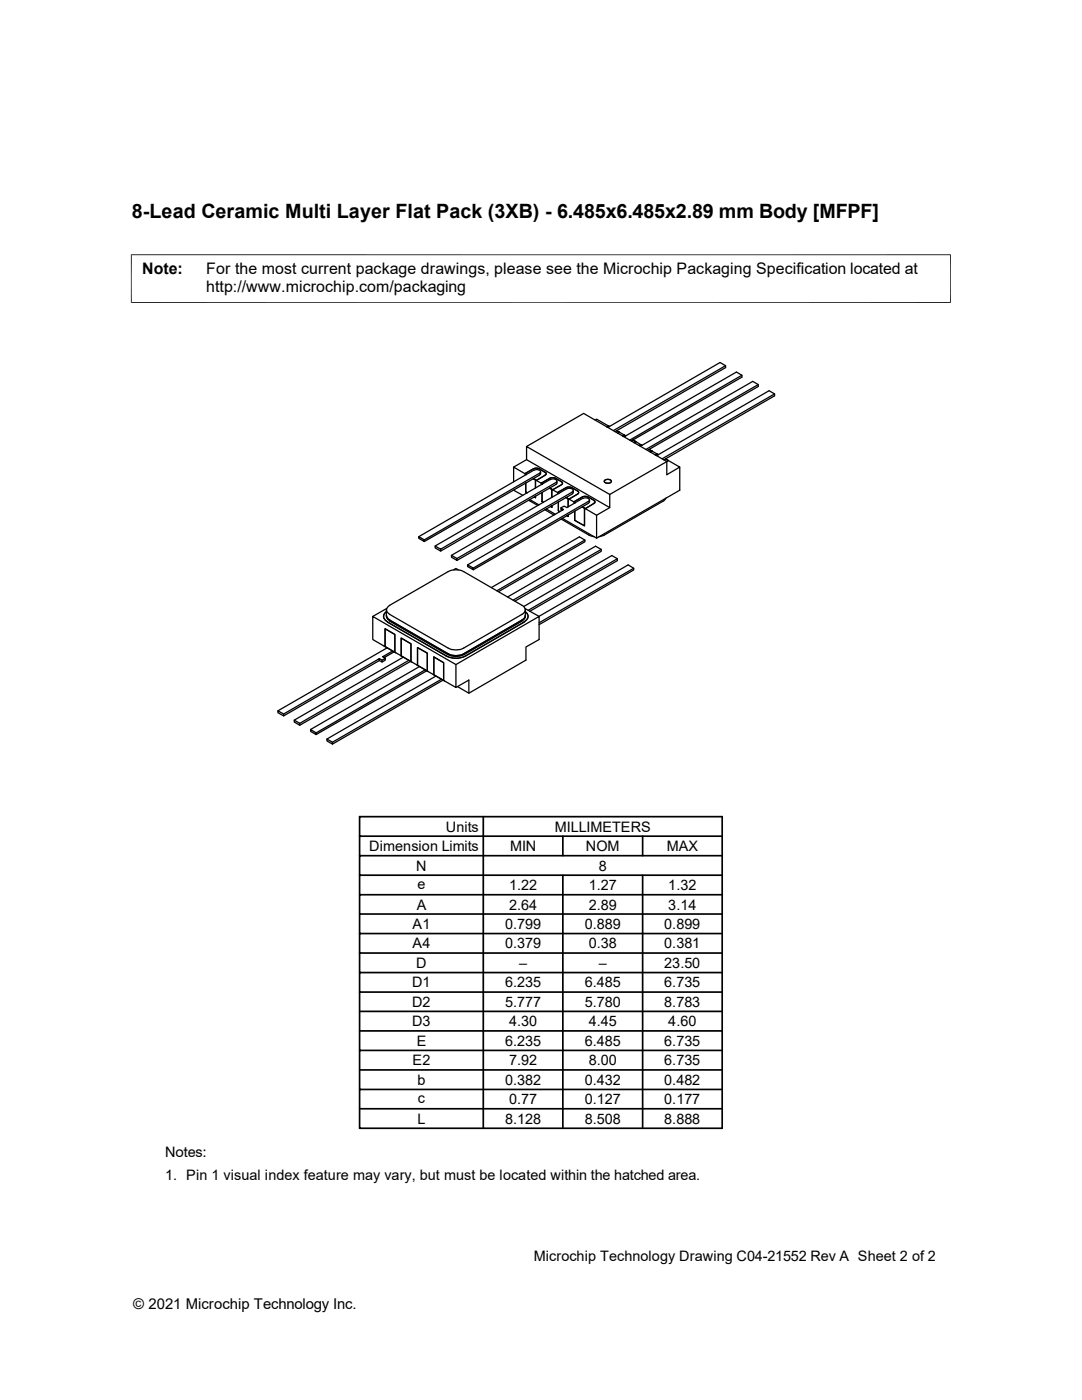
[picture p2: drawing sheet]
<svg xmlns="http://www.w3.org/2000/svg" width="216mm" height="279mm" viewBox="0 0 216 279" stroke-linecap="round" stroke-linejoin="round" font-family="sans-serif">
<g fill="none" stroke="#000" stroke-width=".25">
<path d="M144.8 73l-22.4 12.9M148 74.9l-22.4 12.9M151.3 76.8l-22.4 12.9M154.6 78.6l-22.5 13M102.5 97.8l1.8 1M104.7 94.5l-2.2-1.3v3M104.7 94.5l.2 .2M104.9 94.7h.1M104.9 96.4v1.8l.3 .1M105.1 89.1l16.6 9.6v2.6l-16.6-9.6zM105.1 89.1l11.4-6.6 16.6 9.6v2.6l2.5-1.5-2.3-1.3M105.1 91.7l-2.6 1.5"/>
<path d="M105.5 99.8l1.8 1.1M105.7 99.7l1.8 1.1M106.5 93.6l.3-.2 .7 .1 1.4 .8 .1 .2-.2 .3M106.5 93.5l-1.8 1 .3 .2h-.1M106.5 93.5l-1.8 1M106.8 95.8l1.2 .6M106.8 99v.3l-.2-.1M106.8 95.8v1.6M107.7 94.8l-23 13.3M107.9 94.1v.5l-.2 .2M108 96.4l1.8-1-1.8 1 .2 .2zM108.2 98.3v1.8l.2 .1"/>
<path d="M108.2 96.5v.1M108.8 94.8l-1.8 1.1-.6-.4 .4 .3M109.8 95.5l.3-.2 .7 .2M109.8 95.7a.85 .85 0 0 1 1.3 .4l-23.2 13.5v.4l-1.1-.7v-.3l1.1 .6M109.8 95.7l-23 13.3M110.1 97.7l1.3 .7v.1M110.1 97.7v1.6M110.8 95.4l1.3 .7M111.1 96l-.1 .6-23.1 13.4M111.3 98.3l1.7-1-1.7 1 .2 .2M111.4 98.4l.1 .1zM112.1 96.2l.2 .2-.2 .3"/>
<path d="M112.1 96.7l-1.8 1-.6-.3 .4 .3M112.9 99.3l.5 .2v1.6v-1.6M112.9 99.3l.5 .2M113 97.3l.4-.1 .6 .1M113 97.6l-22.9 13.2M113.1 97.6a.85 .85 0 0 1 1.3 .4l-.2 .2M113.4 99.5l1.1 .7M114 97.3l1.4 .8v.4l-1.9 1.1-.6-.3M114.2 98.2l-23 13.3v.3l-1.1-.6v-.4l1.1 .7M114.4 97.9l-.1 .6-23.1 13.3M116.2 99.2l.4-.1 .7 .1M116.3 99.4l-3.2 1.9-.5-.3-.7 .3"/>
<path d="M116.3 99.5a.85 .85 0 0 1 1.3 .4l-23.2 13.5M117.3 99.1l1.2 .8M117.6 99.8v.3M118.5 99.9l.2 .3-.2 .2M118.7 83.8l.3-.1 2.3 1.3M120.6 95.9a.91 .91 0 0 1 1.4 .2 .86 .86 0 0 1-1.4 0zM121.3 85.3l22.4-13 1.1 .7v.4l-22.1 12.7M121.3 85l-.3 .2 .3-.2 .3 .1-.1-.1M121.3 85h.2M121.5 85l.1 .1M123 85.9l.6 .4zM123.6 86.3l-.3 .2"/>
<path d="M123.6 86.3l1 .5M124.2 87l.4-.2 .2 .2-.2-.2zM124.5 87.2l22.4-12.9 1.1 .6v.4l-22.1 12.7M126.3 87.8l.6 .3M126.7 88.1l-.4-.3 .6 .3M126.9 88.1l-.4 .2M126.9 88.1l.9 .6M127.8 89.1l22.4-13 1.1 .7v.3l-22.1 12.8M127.8 88.7l-.3 .2 .3-.2 .3 .2M127.8 88.7l.2 .1M128.1 88.9h.1M129.5 89.7l.6 .3z"/>
<path d="M130.1 90l-.3 .2M130.1 90l1 .6M131 90.9l22.5-12.9 1.1 .6v.4l-22.1 12.8M131.3 90.7l.1 .1zM131.3 90.7l-.2-.1-.3 .2 .3-.2 .3 .2M132.8 91.6l.5 .3zM132.9 99.4l-.4 .5-11.9 6.9-1.1 .3M133.3 91.9l-11.6 6.8M135.6 93.2v4.6l-16.6 9.6M83.6 107.1l1.1 .6v.4l-1.1-.7zM83.6 107.1l23-13.2a.85 .85 0 0 1 1.3 .3l-23.2 13.5M90.5 113.7l.5-.2 .4 .2"/>
<path d="M93.3 112.7l1.1 .7v.3l-1.1-.6zM98 117.3l17.6-10.2 1.1 .7v.3l-17.2 10M101.3 119.1l17.5-10.1 1.2 .6v.4l-17.3 10M108.7 101.7l1.8 1.1M109 101.6l1.8 1M110.1 100.9v.3l-.2-.2M111.4 100.2v1.7l.3 .2M112 103.6l5.5 3.2 1.1 .3M112.1 101.9l-.2-.2v-.4l.5 .4-19.1 11M112.2 103.5l6.8 3.9M113.1 102.9l.3 .2v-.3v.3zM114.5 100.2l1.7-1.1-1.7 1.1 .3 .1"/>
<path d="M114.5 100.2l.2 .2M114.8 100.3h.1M114.7 102v1.8M116.2 101.1l.4 .3M116.6 101.4v3.5l-1.9-1.1M116.6 101.4l.2 .1M116.7 107.8l-17.6 10.1M116.8 101.5l-.6-.3 .4 .2v3.5l-1.9-1.1M116.8 101.5l2.2 1.3v4.6M117.4 100.5l-23 13.2M117.6 100.1l-.2 .3M118.5 100.5l-1.7 1"/>
<path d="M120 109.6l-17.6 10.2M121.7 101.3l-2.7 1.5M123.2 111.5l-17.8 10.3M126.4 113.4l-18.8 10.9M75.7 131.4l.5 .3v.4l-.5-.3M76.2 131.7l.7-.3v.3l-.7 .4M76.7 128.9l.1 .1v-3.5l2 1.1v3.6l.2 .1M76.7 128.9l-2.3-1.3v-4.6l16.6 9.6v4.6l-2.3-1.3M76.7 128.9l2.3 1.4M76.8 125.5l2 1.1v3.6l-2-1.2zM77.1 122.1a1.11 1.11 0 0 0-.6 1.1 1.11 1.11 0 0 0 .8 .9M77.1 121.7v1.3"/>
<path d="M77.1 122.9l.2 .4 .5 .4M77.1 123l.2 .5 .5 .4M77.1 121.5l-2.7 1.5M77.3 129.3l-21.8 12.6M77.3 124.2l11.7 6.7a4.3 4.3 0 0 0 3.9 0l11.7-6.7M77.7 120.8l11.7-6.7a3.4 3.4 0 0 1 3.1 0l11.7 6.7a.94 .94 0 0 1 .6 .9 .94 .94 0 0 1-.6 .9l-11.7 6.7a3.4 3.4 0 0 1-3.1 0l-11.7-6.7M77.7 124l11.7 6.7M77.8 120.8a.94 .94 0 0 0-.7 .9 .94 .94 0 0 0 .7 .9M78.4 129.9l-2 1.2 .5 .3M78.7 130.1l-2 1.1M79 130.3l1.1 .6v-3.6l1.9 1.2v3.5l1.3 .8v-3.6l2 1.1v3.6l.1 .1M79.9 130.8l2.3 1.3"/>
<path d="M80.1 127.3l1.9 1.2v3.5l-1.9-1.1zM80.5 131.1l-21.8 12.6M81.6 131.8l-21.8 12.6M81.9 132l-22.1 12.7M83.1 132.7l2.3 1.3M83.3 129.2l2 1.1v3.6l-2-1.1zM83.7 133l-21.7 12.6M84.8 133.7l-21.7 12.6M85.2 133.9l-22.1 12.7M85.4 134l1.2 .7v-3.6l1.9 1.1v3.6l.2 .1M86.4 134.6l2.3 1.3M86.6 131.1l1.9 1.1v3.6l-1.9-1.1z"/>
<path d="M87 134.9l-21.8 12.6M88.1 135.6l-21.8 12.5M88.4 135.7l-22.1 12.8M89.4 130.6a3.4 3.4 0 0 0 3.1 0M91 137.2l2.6-1.5v2.6M104.2 124l-11.7 6.7M104.5 121l17.6-10.1 1.1 .6v.4l-17.5 10.1M104.8 121.5l2.8 1.5M104.8 122.9l-.2 .4-.4 .4-11.7 6.8a3.4 3.4 0 0 1-3.1 0l-11.7-6.8M104.8 121.7v1.5l-.6 .7M104.8 122.1a1.11 1.11 0 0 1 .6 1.1 1.11 1.11 0 0 1-.8 .9M107.5 123l17.8-10.3 1.1 .7v.3l-18.8 11"/>
<path d="M107.6 123v4.6l-2.7 1.5v2.6l-11.3 6.6-2.3-1.3M107.6 123l-16.6 9.6M55.5 141.9l1.1 .6v.4l-1.1-.7zM56.6 142.5l19.1-11.1v.4l-19.1 11.1M58.7 143.7l1.1 .7v.3l-1.1-.6zM62 145.6l1.1 .7v.3l-1.1-.6zM65.2 147.5l1.1 .6v.4l-1.1-.6z"/>
</g>
<path d="M26.1 50.8h163.6M26.2 50.8v9.7M189.7 50.8v9.7M26.1 60.4h163.6" fill="none" stroke="#000" stroke-width=".2"/>
<g fill="none" stroke="#000" stroke-width=".34">
<path d="M71.8 178.6h72.3M71.8 174.7h72.3M71.8 170.8h72.3M71.8 166.9h72.3M71.8 163h72.3v62.2h-72.3zM96.4 163v62.2M112.3 166.9v3.9M112.3 174.7v50.5M128.2 166.9v3.9M128.2 174.7v50.5M71.8 182.4h72.3M71.8 190.2h72.3"/>
<path d="M71.8 186.3h72.3M71.8 198h72.3M71.8 194.1h72.3M71.8 217.4h72.3M71.8 209.6h72.3M71.8 213.5h72.3M71.8 201.8h72.3M71.8 205.7h72.3M71.8 221.3h72.3"/>
</g>
<text font-size="3.9" x="26.3" y="43.5">8-Lead Ceramic Multi Layer Flat Pack (3XB) - 6.485x6.485x2.89 mm Body [MFPF]</text>
<g font-size="3.2">
<text x="28.4" y="54.6">Note:</text>
<text x="41.1" y="54.6">For the most current package drawings, please see the Microchip Packaging Specification located at</text>
<text x="41.1" y="58.3">http://www.microchip.com/packaging</text>
</g>
<text font-size="3" x="26.6" y="261.3">© 2021 Microchip Technology Inc.</text>
<g font-size="2.9">
<text x="89" y="166">Units</text>
<text x="110.7" y="166">MILLIMETERS</text>
<text x="73.7" y="169.8">Dimension Limits</text>
<text x="83.1" y="173.7">N</text>
<text x="101.8" y="169.8">MIN</text>
<text x="116.9" y="169.9">NOM</text>
<text x="119.5" y="173.7">8</text>
<text x="133.1" y="169.8">MAX</text>
<text x="83.3" y="177.3">e</text>
<text x="101.6" y="177.6">1.22</text>
<text x="117.5" y="177.6">1.27</text>
<text x="133.3" y="177.6">1.32</text>
<text x="82.3" y="185.4">A1</text>
<text x="83.1" y="181.5">A</text>
<text x="100.8" y="185.4">0.799</text>
<text x="101.6" y="181.5">2.64</text>
<text x="116.7" y="185.4">0.889</text>
<text x="117.5" y="181.5">2.89</text>
<text x="132.5" y="185.4">0.899</text>
<text x="133.3" y="181.5">3.14</text>
<text x="82.3" y="189.3">A4</text>
<text x="100.8" y="189.3">0.379</text>
<text x="117.5" y="189.3">0.38</text>
<text x="132.5" y="189.3">0.381</text>
<text x="82.3" y="197.1">D1</text>
<text x="83.1" y="193.2">D</text>
<text x="100.8" y="197.1">6.235</text>
<text x="103.6" y="193.2">–</text>
<text x="116.7" y="197.1">6.485</text>
<text x="119.5" y="193.2">–</text>
<text x="132.5" y="197.1">6.735</text>
<text x="132.5" y="193.2">23.50</text>
<text x="82.3" y="201">D2</text>
<text x="100.8" y="201">5.777</text>
<text x="116.7" y="201">5.780</text>
<text x="132.5" y="201">8.783</text>
<text x="82.3" y="204.8">D3</text>
<text x="83.1" y="208.7">E</text>
<text x="100.8" y="208.7">6.235</text>
<text x="101.6" y="204.9">4.30</text>
<text x="116.7" y="208.7">6.485</text>
<text x="117.5" y="204.9">4.45</text>
<text x="132.5" y="208.7">6.735</text>
<text x="133.3" y="204.9">4.60</text>
<text x="82.3" y="212.6">E2</text>
<text x="101.6" y="212.6">7.92</text>
<text x="117.5" y="212.6">8.00</text>
<text x="132.5" y="212.6">6.735</text>
<text x="83.3" y="216.5">b</text>
<text x="83.4" y="220.1">c</text>
<text x="100.8" y="216.5">0.382</text>
<text x="101.6" y="220.4">0.77</text>
<text x="116.7" y="220.4">0.127</text>
<text x="116.7" y="216.5">0.432</text>
<text x="132.5" y="220.4">0.177</text>
<text x="132.5" y="216.5">0.482</text>
<text x="83.3" y="224.3">L</text>
<text x="100.8" y="224.3">8.128</text>
<text x="116.7" y="224.3">8.508</text>
<text x="132.5" y="224.3">8.888</text>
<text x="32.9" y="230.9">Notes:</text>
<text x="32.9" y="235.5">1. Pin 1 visual index feature may vary, but must be located within the hatched area.</text>
<text x="106.5" y="251.6">Microchip Technology Drawing C04-21552 Rev A Sheet 2 of 2</text>
</g>
</svg>
